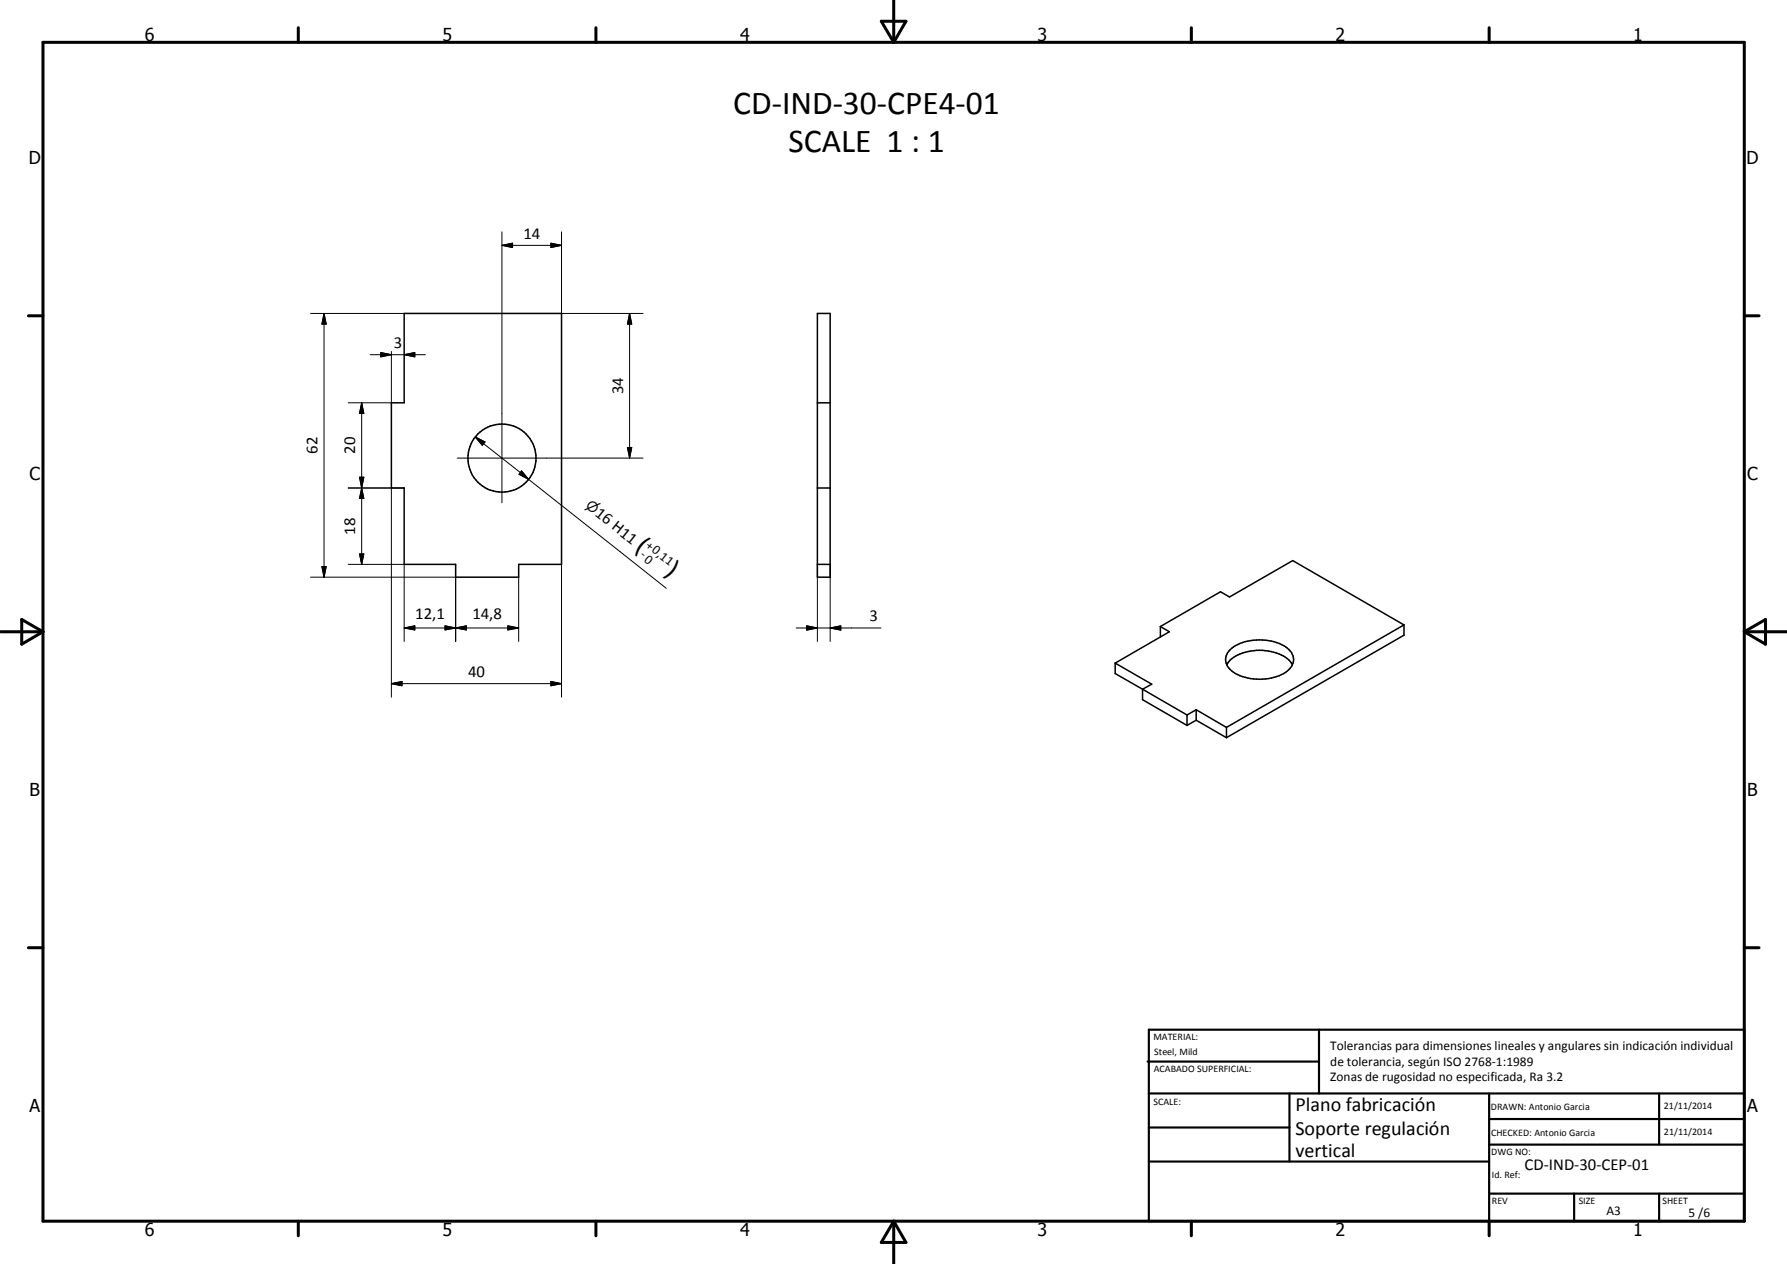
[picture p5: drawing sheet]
<svg xmlns="http://www.w3.org/2000/svg" width="420mm" height="297mm" viewBox="0 0 420 297" stroke-linecap="round" stroke-linejoin="round" font-family="sans-serif">
<g fill="none" stroke="#000" stroke-width=".35">
<path d="M95 73.7h37v58.9h-10v3h-14.9v-3h-12.1v-17.9h-3v-20h3zM192.2 73.7h3v61.9h-3zM192.2 94.7h3M192.2 114.7h3M192.2 132.6h3M262.2 155.8v2.5l6.4 3.7M262.2 155.8l8.6 5-2.2 1.2M272.8 147.2l2.1 1.3-12.7 7.3M272.8 147.2v2.5M288.4 156.2a7.7 7.7 0 0 1 6.4-3.3 10.2 10.2 0 0 1 8.6 2.6l.5 .7M289.2 152.7a11.5 11.5 0 0 1 10.3-1.9 6.2 6.2 0 0 1 4.5 3.4 4.2 4.2 0 0 1-3.2 4.6 12.2 12.2 0 0 1-11.2-1.2 3.1 3.1 0 0 1-.4-4.9zM330.1 146.9l-26.2-15.2-14.8 8.6-2.1-1.2-14.2 8.1"/>
<path d="M330.1 146.9v2.4l-41.7 24.1M330.1 146.9l-41.7 24M268.6 162l10.5 6M268.6 162v2.4l10.5 6.1M279.1 168v2.5M281.3 166.8l7.1 4.1M281.3 166.8v2.4M281.3 169.2l7.1 4.2M281.3 166.8l-2.2 1.2M281.3 169.2l-2.2 1.3M288.4 170.9v2.5"/>
<circle cx="118" cy="107.7" r="8"/>
</g>
<g fill="none" stroke="#000" stroke-width=".71">
<path d="M10.1 9.9h400v277.1h-400zM70.1 6.5v3.4M140.1 6.5v3.4M207.2 5h5.8l-2.9 4.9zM210.1 0v9.9M280.1 6.5v3.4M350.1 6.5v3.4M6.7 74.2h3.4M410.1 74.2h3.5M.1 148.5h10M5.1 145.6l5 2.9-5 2.9zM410.1 148.5h10"/>
<path d="M410.1 148.5l5-2.9v5.8zM6.7 222.7h3.4M410.1 222.7h3.5M70.1 287v3.4M140.1 287v3.4M210.1 287v10M210.1 287l2.9 5h-5.8zM280.1 287v3.4M350.1 287v3.4"/>
</g>
<g fill="none" stroke="#000" stroke-width=".51">
<path d="M269.8 249.5h40.3M270.1 242h140v45h-140zM270.1 257h140M303.2 257v16M310.1 242v15M350.1 257v30M390.1 257v12M270.1 265h33.1M270.1 273h80M350.1 269h60M350.1 263h60M350.1 280.5h60"/>
<path d="M370.1 280.5v6.5M390.1 280.5v6.5"/>
</g>
<g fill="none" stroke="#000" stroke-width=".24">
<path d="M118 57.7l2.5-.6v1.1zM118 54.5v63.7M118 57.7h14M129.5 57.1l2.5 .6-2.5 .5zM132 54.5v19.2h19.2M73 73.7h22M76.2 73.7l.5 2.5h-1zM76.2 73.7v61.9M148 73.7l.5 2.5h-1zM148 73.7v34M85 94.7l.5 2.5h-1zM85 94.7v37.9"/>
<path d="M87 83.4h13M89.5 82.8l2.5 .6-2.5 .5zM92 82.6v12.1h-10.1M95 83.4l2.5-.6v1.1zM81.9 114.7h13.1M84.5 112.1h1l-.5 2.6zM85 114.7l.5 2.4h-1zM92 114.7v49.1M107.5 107.7h43.7M111.7 102.7l2.3 1.1-.6 .8zM111.7 102.7l12.6 9.9M122.6 110.7l1.7 1.9-2.3-1.1z"/>
<path d="M124.3 112.6l32.4 25.7M147.5 105.2h1l-.5 2.5zM73 135.6h34.1v15.1M75.7 133.1h1l-.5 2.5zM81.9 132.6h13.1v18.1M84.5 130.2h1l-.5 2.4zM122 135.6v15.1M132 132.6v31.2M192.2 132.6v18.1M195.2 132.6v18.1M95 147.6l2.5-.5v.9zM95 147.6h27"/>
<path d="M104.6 147.1l2.5 .5-2.5 .4zM107.1 147.6l2.5-.5v.9zM119.4 147.1l2.6 .5-2.6 .4zM187.2 147.6h19.9M189.7 147.1l2.5 .5-2.5 .5zM195.2 147.6l2.5-.5v1zM92 160.7l2.5-.6v1.1zM92 160.7h40M129.5 160.1l2.5 .6-2.5 .5z"/>
</g>
<g fill="#000">
<path d="M118 57.7l2.5-.6v1.1zM129.5 57.1l2.5 .6-2.5 .5zM76.2 73.7l.5 2.5h-1zM148 73.7l.5 2.5h-1zM85 94.7l.5 2.5h-1zM89.5 82.8l2.5 .6-2.5 .5zM95 83.4l2.5-.6v1.1zM84.5 112.1h1l-.5 2.6zM85 114.7l.5 2.4h-1zM111.7 102.7l2.3 1.1-.6 .8zM122.6 110.7l1.7 1.9-2.3-1.1zM147.5 105.2h1l-.5 2.5z"/>
<path d="M75.7 133.1h1l-.5 2.5zM84.5 130.2h1l-.5 2.4zM95 147.6l2.5-.5v.9zM104.6 147.1l2.5 .5-2.5 .4zM107.1 147.6l2.5-.5v.9zM119.4 147.1l2.6 .5-2.6 .4zM189.7 147.1l2.5 .5-2.5 .5zM195.2 147.6l2.5-.5v1zM92 160.7l2.5-.6v1.1zM129.5 160.1l2.5 .6-2.5 .5z"/>
</g>
<g font-size="7.9">
<text x="172.4" y="26.8">CD-IND-30-CPE4-01</text>
<text x="185.4" y="35.8">SCALE 1 : 1</text>
</g>
<g font-size="6.3">
<text x="149.2" y="129" transform="rotate(38 149.2 129)">(</text>
<text x="156.2" y="134.6" transform="rotate(38 156.2 134.6)">)</text>
</g>
<g font-size="4.7">
<text x="304.6" y="261.2">Plano fabricación</text>
<text x="304.6" y="266.6">Soporte regulación</text>
<text x="304.6" y="272">vertical</text>
</g>
<g font-size="4.2">
<text x="34" y="9.6">6</text>
<text x="104" y="9.6">5</text>
<text x="174" y="9.6">4</text>
<text x="244" y="9.6">3</text>
<text x="314" y="9.6">2</text>
<text x="384" y="9.6">1</text>
<text x="6.8" y="38.7">D</text>
<text x="410.6" y="38.7">D</text>
<text x="7" y="112.9">C</text>
<text x="410.8" y="112.9">C</text>
<text x="7" y="187.1">B</text>
<text x="410.8" y="187.1">B</text>
<text x="7" y="261.4">A</text>
<text x="410.8" y="261.4">A</text>
<text x="34" y="290.4">6</text>
<text x="104" y="290.4">5</text>
<text x="174" y="290.4">4</text>
<text x="244" y="290.4">3</text>
<text x="314" y="290.4">2</text>
<text x="384" y="290.4">1</text>
</g>
<g font-size="3.9">
<text x="123.1" y="56.2">14</text>
<text x="92.6" y="81.8">3</text>
<text x="146.5" y="92.7" transform="rotate(-90 146.5 92.7)">34</text>
<text x="74.7" y="106.7" transform="rotate(-90 74.7 106.7)">62</text>
<text x="83.5" y="106.7" transform="rotate(-90 83.5 106.7)">20</text>
<text x="83.5" y="125.7" transform="rotate(-90 83.5 125.7)">18</text>
<text x="139.7" y="121" transform="rotate(38 139.7 121)">16 H11</text>
<text x="97.6" y="145.5">12,1</text>
<text x="111.1" y="145.5">14,8</text>
<text x="204.4" y="146">3</text>
<text x="110.1" y="159.1">40</text>
<text x="358.5" y="275">CD-IND-30-CEP-01</text>
</g>
<text font-size="3.3" x="137.5" y="119.3" transform="rotate(38 137.5 119.3)">n</text>
<g font-size="3.1">
<text x="150.4" y="130.7" transform="rotate(38 150.4 130.7)">-0</text>
<text x="151.6" y="128.6" transform="rotate(38 151.6 128.6)">+0,11</text>
<text x="312.7" y="246.8">Tolerancias para dimensiones lineales y angulares sin indicación individual</text>
<text x="312.7" y="250.4">de tolerancia, según ISO 2768-1:1989</text>
<text x="312.7" y="254">Zonas de rugosidad no especificada, Ra 3.2</text>
<text x="377.7" y="285.6">A3</text>
<text x="397" y="285.9">5 /6</text>
</g>
<g font-size="2.4">
<text x="271.2" y="244.4">MATERIAL:</text>
<text x="271.3" y="252">ACABADO SUPERFICIAL:</text>
<text x="271.4" y="247.9">Steel, Mild</text>
<text x="271.2" y="259.7">SCALE:</text>
<text x="350.6" y="260.9">DRAWN: Antonio Garcia</text>
<text x="391.2" y="260.6">21/11/2014</text>
<text x="350.6" y="267">CHECKED: Antonio Garcia</text>
<text x="391.2" y="266.7">21/11/2014</text>
<text x="350.6" y="271.4">DWG NO:</text>
<text x="350.8" y="276.9">Id. Ref:</text>
<text x="350.8" y="282.8">REV</text>
<text x="371.2" y="282.9">SIZE</text>
<text x="390.9" y="282.9">SHEET</text>
</g>
</svg>
